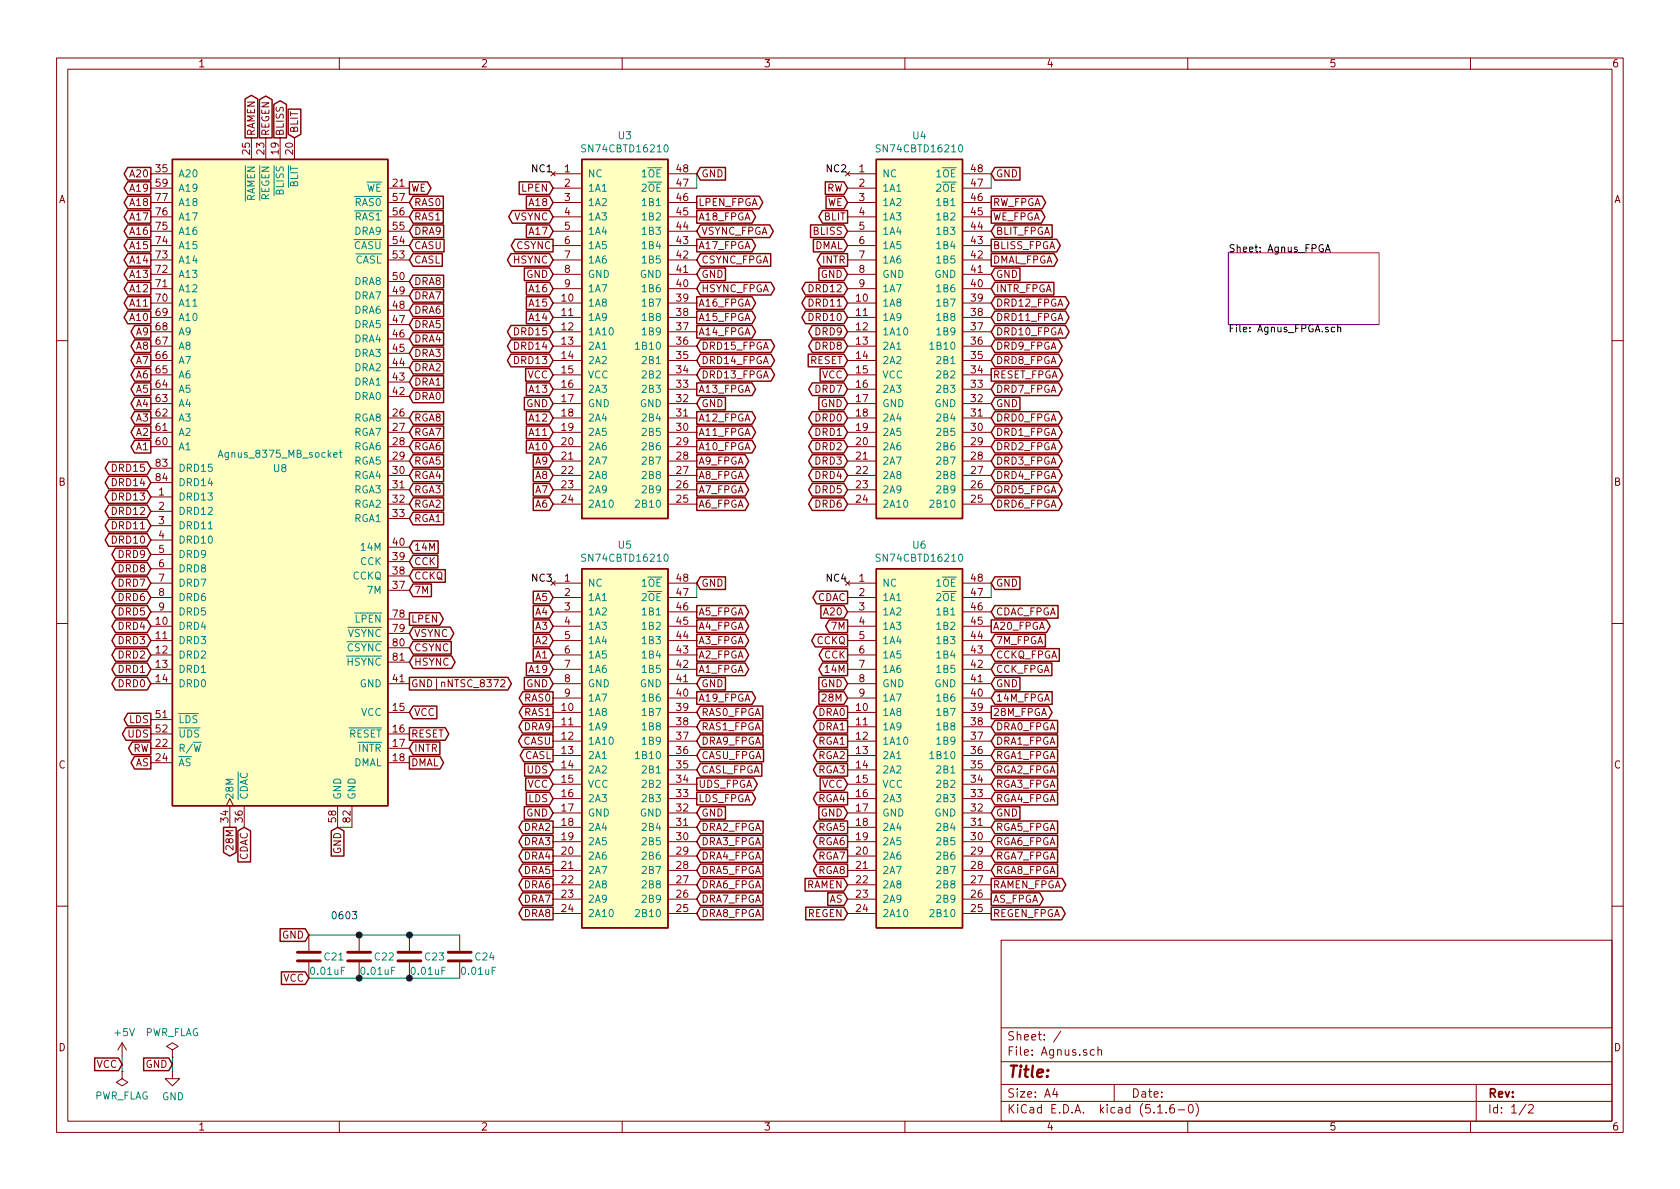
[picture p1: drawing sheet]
EESchema Schematic File Version 4
EELAYER 30 0
EELAYER END
$Descr A4 11693 8268
encoding utf-8
Sheet 1 2
Title ""
Date ""
Rev ""
Comp ""
Comment1 ""
Comment2 ""
Comment3 ""
Comment4 ""
$EndDescr
Text GLabel 850  7400 0    50   Input ~ 0
VCC
$Comp
L power:PWR_FLAG #FLG0101
U 1 1
P 850 7450
F 0 "#FLG0101" H 850 7525 50  0001 C CNN
F 1 "PWR_FLAG" H 850 7623 50  0000 C CNN
F 2 "" H 850 7450 50  0001 C CNN
F 3 "~" H 850 7450 50  0001 C CNN
	1    850  7450
	-1   0    0    1   
$EndComp
$Comp
L power:+5V #PWR0101
U 1 1
P 850 7350
F 0 "#PWR0101" H 850 7200 50  0001 C CNN
F 1 "+5V" H 865 7523 50  0000 C CNN
F 2 "" H 850 7350 50  0001 C CNN
F 3 "" H 850 7350 50  0001 C CNN
	1    850  7350
	1    0    0    -1  
$EndComp
Wire Wire Line
	850  7450 850  7350
$Comp
L power:PWR_FLAG #FLG0102
U 1 1
P 1200 7350
F 0 "#FLG0102" H 1200 7425 50  0001 C CNN
F 1 "PWR_FLAG" H 1200 7523 50  0000 C CNN
F 2 "" H 1200 7350 50  0001 C CNN
F 3 "~" H 1200 7350 50  0001 C CNN
	1    1200 7350
	1    0    0    -1  
$EndComp
$Comp
L power:GND #PWR0102
U 1 1
P 1200 7450
F 0 "#PWR0102" H 1200 7200 50  0001 C CNN
F 1 "GND" H 1205 7277 50  0000 C CNN
F 2 "" H 1200 7450 50  0001 C CNN
F 3 "" H 1200 7450 50  0001 C CNN
	1    1200 7450
	1    0    0    -1  
$EndComp
Wire Wire Line
	1200 7350 1200 7450
Text GLabel 1200 7400 0    50   Input ~ 0
GND
Text GLabel 2150 6500 0    50   Input ~ 0
GND
Text GLabel 4850 2800 2    50   Input ~ 0
GND
Text GLabel 3850 2800 0    50   Input ~ 0
GND
Text GLabel 3850 1900 0    50   Input ~ 0
GND
Text Label 3850 1200 2    50   ~ 0
NC1
Text GLabel 4850 1200 2    50   Input ~ 0
GND
Text GLabel 2350 5750 3    50   Input ~ 0
GND
Text GLabel 2850 4950 2    50   Input ~ 0
VCC
Wire Wire Line
	4850 1200 4850 1300
Text GLabel 1050 3250 0    50   BiDi ~ 0
DRD15
Text GLabel 1050 3350 0    50   BiDi ~ 0
DRD14
Text GLabel 1050 3450 0    50   BiDi ~ 0
DRD13
Text GLabel 1050 3550 0    50   BiDi ~ 0
DRD12
Text GLabel 1050 3650 0    50   BiDi ~ 0
DRD11
Text GLabel 1050 3750 0    50   BiDi ~ 0
DRD10
Text GLabel 1050 3850 0    50   BiDi ~ 0
DRD9
Text GLabel 1050 3950 0    50   BiDi ~ 0
DRD8
Text GLabel 1050 4050 0    50   BiDi ~ 0
DRD7
Text GLabel 1050 4150 0    50   BiDi ~ 0
DRD6
Text GLabel 1050 4250 0    50   BiDi ~ 0
DRD5
Text GLabel 1050 4350 0    50   BiDi ~ 0
DRD4
Text GLabel 1050 4450 0    50   BiDi ~ 0
DRD3
Text GLabel 1050 4550 0    50   BiDi ~ 0
DRD2
Text GLabel 1050 4650 0    50   BiDi ~ 0
DRD1
Text GLabel 1050 4750 0    50   BiDi ~ 0
DRD0
Text GLabel 1050 5000 0    50   Output ~ 0
LDS
Text GLabel 1050 5100 0    50   Output ~ 0
UDS
Text GLabel 1050 5200 0    50   Output ~ 0
RW
Text GLabel 1050 5300 0    50   Output ~ 0
AS
Text GLabel 1600 5750 3    50   Output ~ 0
28M
Text GLabel 2850 1300 2    50   Output ~ 0
WE
Text GLabel 2850 1700 2    50   Input ~ 0
CASU
Text GLabel 2850 1800 2    50   Input ~ 0
CASL
Text GLabel 2850 1400 2    50   Input ~ 0
RAS0
Text GLabel 2850 1500 2    50   Input ~ 0
RAS1
Text GLabel 2850 1950 2    50   Input ~ 0
DRA8
Text GLabel 2850 2050 2    50   Input ~ 0
DRA7
Text GLabel 2850 2150 2    50   Input ~ 0
DRA6
Text GLabel 2850 2250 2    50   Input ~ 0
DRA5
Text GLabel 2850 2350 2    50   Input ~ 0
DRA4
Text GLabel 2850 2450 2    50   Input ~ 0
DRA3
Text GLabel 2850 2550 2    50   Input ~ 0
DRA2
Text GLabel 2850 2650 2    50   Input ~ 0
DRA1
Text GLabel 2850 2750 2    50   Input ~ 0
DRA0
Text GLabel 2850 2900 2    50   Input ~ 0
RGA8
Text GLabel 2850 3000 2    50   Input ~ 0
RGA7
Text GLabel 2850 3100 2    50   Input ~ 0
RGA6
Text GLabel 2850 3200 2    50   Input ~ 0
RGA5
Text GLabel 2850 3300 2    50   Input ~ 0
RGA4
Text GLabel 2850 3400 2    50   Input ~ 0
RGA3
Text GLabel 2850 3500 2    50   Input ~ 0
RGA2
Text GLabel 2850 3600 2    50   Input ~ 0
RGA1
Text GLabel 2850 3900 2    50   Input ~ 0
CCK
Text GLabel 2850 4000 2    50   Input ~ 0
CCKQ
Text GLabel 2850 4100 2    50   Input ~ 0
7M
Text GLabel 1700 5750 3    50   Input ~ 0
CDAC
Text GLabel 2850 4300 2    50   Output ~ 0
LPEN
Text GLabel 2850 4400 2    50   BiDi ~ 0
VSYNC
Text GLabel 2850 4500 2    50   Input ~ 0
CSYNC
Text GLabel 2850 4600 2    50   BiDi ~ 0
HSYNC
Text GLabel 2850 5100 2    50   Output ~ 0
RESET
Text GLabel 2850 5200 2    50   Input ~ 0
INTR
Text GLabel 2850 5300 2    50   Output ~ 0
DMAL
$Comp
L Agnus:SN74CBTD16210 U4
U 1 1
P 6400 2300
F 0 "U4" H 6400 3667 50  0000 C CNN
F 1 "SN74CBTD16210" H 6400 3576 50  0000 C CNN
F 2 "Agnus:TSSOP-48_6.1x12.5mm_P0.5mm_padLength_0.8mm" H 8050 2750 50  0001 C CNN
F 3 "https://www.ti.com/lit/ds/symlink/sn74cbtd16210.pdf" H 8050 2750 50  0001 C CNN
	1    6400 2300
	1    0    0    -1  
$EndComp
$Comp
L Agnus:SN74CBTD16210 U5
U 1 1
P 4350 5150
F 0 "U5" H 4350 6517 50  0000 C CNN
F 1 "SN74CBTD16210" H 4350 6426 50  0000 C CNN
F 2 "Agnus:TSSOP-48_6.1x12.5mm_P0.5mm_padLength_0.8mm" H 6000 5600 50  0001 C CNN
F 3 "https://www.ti.com/lit/ds/symlink/sn74cbtd16210.pdf" H 6000 5600 50  0001 C CNN
	1    4350 5150
	1    0    0    -1  
$EndComp
$Comp
L Agnus:SN74CBTD16210 U6
U 1 1
P 6400 5150
F 0 "U6" H 6400 6517 50  0000 C CNN
F 1 "SN74CBTD16210" H 6400 6426 50  0000 C CNN
F 2 "Agnus:TSSOP-48_6.1x12.5mm_P0.5mm_padLength_0.8mm" H 8050 5600 50  0001 C CNN
F 3 "https://www.ti.com/lit/ds/symlink/sn74cbtd16210.pdf" H 8050 5600 50  0001 C CNN
	1    6400 5150
	1    0    0    -1  
$EndComp
Text Label 5900 1200 2    50   ~ 0
NC2
Text Label 3850 4050 2    50   ~ 0
NC3
Text Label 5900 4050 2    50   ~ 0
NC4
Wire Wire Line
	2150 6500 2500 6500
Connection ~ 2500 6500
Wire Wire Line
	2500 6500 2850 6500
Wire Wire Line
	2150 6800 2500 6800
Connection ~ 2500 6800
Wire Wire Line
	2500 6800 2850 6800
Text GLabel 3850 2600 0    50   Input ~ 0
VCC
Connection ~ 2850 6500
Connection ~ 2850 6800
$Comp
L Agnus:Agnus_8375_socket U8
U 1 1
P 1950 3350
F 0 "U8" H 1950 3450 50  0000 C CNN
F 1 "Agnus_8375_MB_socket" H 1950 3550 50  0000 C CNN
F 2 "Agnus:Agnus_30.1x30.1mm_P1.27mm_for_castellated_holes" H 2350 5650 50  0001 L CIN
F 3 "" H 1950 3350 50  0001 C CNN
	1    1950 3350
	1    0    0    -1  
$EndComp
Text GLabel 1750 950  1    50   Output ~ 0
RAMEN
Text GLabel 1850 950  1    50   Output ~ 0
REGEN
Text GLabel 1950 950  1    50   Output ~ 0
BLISS
Text GLabel 2050 950  1    50   Input ~ 0
BLIT
Text GLabel 1050 1200 0    50   Output ~ 0
A20
Text GLabel 1050 3100 0    50   Output ~ 0
A1
Text GLabel 1050 3000 0    50   Output ~ 0
A2
Text GLabel 1050 2900 0    50   Output ~ 0
A3
Text GLabel 1050 2800 0    50   Output ~ 0
A4
Text GLabel 1050 2700 0    50   Output ~ 0
A5
Text GLabel 1050 2600 0    50   Output ~ 0
A6
Text GLabel 1050 2500 0    50   Output ~ 0
A7
Text GLabel 1050 2400 0    50   Output ~ 0
A8
Text GLabel 1050 2300 0    50   Output ~ 0
A9
Text GLabel 1050 2200 0    50   Output ~ 0
A10
Text GLabel 1050 2100 0    50   Output ~ 0
A11
Text GLabel 1050 2000 0    50   Output ~ 0
A12
Text GLabel 1050 1900 0    50   Output ~ 0
A13
Text GLabel 1050 1800 0    50   Output ~ 0
A14
Text GLabel 1050 1700 0    50   Output ~ 0
A15
Text GLabel 1050 1600 0    50   Output ~ 0
A16
Text GLabel 1050 1500 0    50   Output ~ 0
A17
Text GLabel 1050 1400 0    50   Output ~ 0
A18
Text GLabel 1050 1300 0    50   Output ~ 0
A19
Wire Wire Line
	2350 5750 2450 5750
Text GLabel 2850 4750 2    50   Output ~ 0
GND|nNTSC_8372
Text GLabel 2850 3800 2    50   Input ~ 0
14M
Text GLabel 2850 1600 2    50   Input ~ 0
DRA9
Wire Wire Line
	6900 1300 6900 1200
Wire Wire Line
	6900 4150 6900 4050
Wire Wire Line
	4850 4150 4850 4050
$Comp
L Agnus:SN74CBTD16210 U3
U 1 1
P 4350 2300
F 0 "U3" H 4350 3667 50  0000 C CNN
F 1 "SN74CBTD16210" H 4350 3576 50  0000 C CNN
F 2 "Agnus:TSSOP-48_6.1x12.5mm_P0.5mm_padLength_0.8mm" H 6000 2750 50  0001 C CNN
F 3 "https://www.ti.com/lit/ds/symlink/sn74cbtd16210.pdf" H 6000 2750 50  0001 C CNN
	1    4350 2300
	1    0    0    -1  
$EndComp
Text GLabel 4850 1900 2    50   Input ~ 0
GND
Text GLabel 6900 2800 2    50   Input ~ 0
GND
Text GLabel 6900 1200 2    50   Input ~ 0
GND
Text GLabel 6900 1900 2    50   Input ~ 0
GND
Text GLabel 6900 5650 2    50   Input ~ 0
GND
Text GLabel 6900 4050 2    50   Input ~ 0
GND
Text GLabel 6900 4750 2    50   Input ~ 0
GND
Text GLabel 4850 5650 2    50   Input ~ 0
GND
Text GLabel 4850 4050 2    50   Input ~ 0
GND
Text GLabel 4850 4750 2    50   Input ~ 0
GND
Text GLabel 5900 2600 0    50   Input ~ 0
VCC
Text GLabel 5900 1900 0    50   Input ~ 0
GND
Text GLabel 5900 2800 0    50   Input ~ 0
GND
Text GLabel 5900 5450 0    50   Input ~ 0
VCC
Text GLabel 5900 4750 0    50   Input ~ 0
GND
Text GLabel 5900 5650 0    50   Input ~ 0
GND
Text GLabel 3850 5650 0    50   Input ~ 0
GND
Text GLabel 3850 4750 0    50   Input ~ 0
GND
Text GLabel 3850 5450 0    50   Input ~ 0
VCC
Text GLabel 3850 3100 0    50   Input ~ 0
A10
Text GLabel 3850 3000 0    50   Input ~ 0
A11
Text GLabel 3850 2900 0    50   Input ~ 0
A12
Text GLabel 3850 2700 0    50   Input ~ 0
A13
Text GLabel 3850 2200 0    50   Input ~ 0
A14
Text GLabel 3850 2100 0    50   Input ~ 0
A15
Text GLabel 3850 2000 0    50   Input ~ 0
A16
Text GLabel 3850 1600 0    50   Input ~ 0
A17
Text GLabel 3850 1400 0    50   Input ~ 0
A18
Text GLabel 3850 1300 0    50   Input ~ 0
LPEN
Text GLabel 3850 1500 0    50   BiDi ~ 0
VSYNC
Text GLabel 3850 1700 0    50   Output ~ 0
CSYNC
Text GLabel 3850 1800 0    50   BiDi ~ 0
HSYNC
Text GLabel 3850 2300 0    50   BiDi ~ 0
DRD15
Text GLabel 3850 2400 0    50   BiDi ~ 0
DRD14
Text GLabel 3850 2500 0    50   BiDi ~ 0
DRD13
Text GLabel 3850 3500 0    50   Input ~ 0
A6
Text GLabel 3850 3400 0    50   Input ~ 0
A7
Text GLabel 3850 3300 0    50   Input ~ 0
A8
Text GLabel 3850 3200 0    50   Input ~ 0
A9
Text GLabel 3850 4550 0    50   Input ~ 0
A1
Text GLabel 3850 4350 0    50   Input ~ 0
A3
Text GLabel 3850 4250 0    50   Input ~ 0
A4
Text GLabel 3850 4150 0    50   Input ~ 0
A5
Text GLabel 3850 4650 0    50   Input ~ 0
A19
Text GLabel 3850 4850 0    50   Output ~ 0
RAS0
Text GLabel 3850 5150 0    50   Output ~ 0
CASU
Text GLabel 3850 5050 0    50   Output ~ 0
DRA9
Text GLabel 3850 5250 0    50   Output ~ 0
CASL
Text GLabel 3850 5350 0    50   Input ~ 0
UDS
Text GLabel 3850 5550 0    50   Input ~ 0
LDS
Text GLabel 3850 6350 0    50   Output ~ 0
DRA8
Text GLabel 3850 6250 0    50   Output ~ 0
DRA7
Text GLabel 3850 6150 0    50   Output ~ 0
DRA6
Text GLabel 3850 6050 0    50   Output ~ 0
DRA5
Text GLabel 3850 5950 0    50   Output ~ 0
DRA4
Text GLabel 3850 5850 0    50   Output ~ 0
DRA3
Text GLabel 3850 5750 0    50   Output ~ 0
DRA2
Text GLabel 5900 3400 0    50   BiDi ~ 0
DRD5
Text GLabel 5900 3300 0    50   BiDi ~ 0
DRD4
Text GLabel 5900 3200 0    50   BiDi ~ 0
DRD3
Text GLabel 5900 3100 0    50   BiDi ~ 0
DRD2
Text GLabel 5900 3000 0    50   BiDi ~ 0
DRD1
Text GLabel 5900 2900 0    50   BiDi ~ 0
DRD0
Text GLabel 5900 3500 0    50   BiDi ~ 0
DRD6
Text GLabel 5900 2000 0    50   BiDi ~ 0
DRD12
Text GLabel 5900 2100 0    50   BiDi ~ 0
DRD11
Text GLabel 5900 2200 0    50   BiDi ~ 0
DRD10
Text GLabel 5900 2300 0    50   BiDi ~ 0
DRD9
Text GLabel 5900 2400 0    50   BiDi ~ 0
DRD8
Text GLabel 5900 2700 0    50   BiDi ~ 0
DRD7
Text GLabel 5900 2500 0    50   Input ~ 0
RESET
Text GLabel 5900 1800 0    50   Output ~ 0
INTR
Text GLabel 5900 1700 0    50   Input ~ 0
DMAL
Text GLabel 5900 1600 0    50   Input ~ 0
BLISS
Text GLabel 5900 1500 0    50   Output ~ 0
BLIT
Text GLabel 5900 1400 0    50   Input ~ 0
WE
Text GLabel 5900 1300 0    50   Input ~ 0
RW
Text GLabel 5900 6150 0    50   Input ~ 0
RAMEN
Text GLabel 5900 6350 0    50   Input ~ 0
REGEN
Text GLabel 5900 6250 0    50   Input ~ 0
AS
Text GLabel 5900 6050 0    50   Output ~ 0
RGA8
Text GLabel 5900 5950 0    50   Output ~ 0
RGA7
Text GLabel 5900 5750 0    50   Output ~ 0
RGA5
Text GLabel 5900 5550 0    50   Output ~ 0
RGA4
Text GLabel 5900 5350 0    50   Output ~ 0
RGA3
Text GLabel 5900 5250 0    50   Output ~ 0
RGA2
Text GLabel 5900 5150 0    50   Output ~ 0
RGA1
Text GLabel 5900 4850 0    50   Input ~ 0
28M
Text GLabel 5900 4250 0    50   Input ~ 0
A20
Text GLabel 5900 4150 0    50   Output ~ 0
CDAC
Text GLabel 5900 4550 0    50   Output ~ 0
CCK
Text GLabel 5900 4450 0    50   Output ~ 0
CCKQ
Text GLabel 5900 4350 0    50   Output ~ 0
7M
Text GLabel 5900 4650 0    50   Output ~ 0
14M
Text GLabel 5900 5050 0    50   Output ~ 0
DRA1
Text GLabel 5900 4950 0    50   Output ~ 0
DRA0
$Sheet
S 8550 1750 1050 500 
U 608A10F5
F0 "Agnus_FPGA" 50
F1 "Agnus_FPGA.sch" 50
$EndSheet
Text GLabel 4850 1500 2    50   Output ~ 0
A18_FPGA
Text GLabel 5900 5850 0    50   Output ~ 0
RGA6
Text GLabel 6900 3500 2    50   BiDi ~ 0
DRD6_FPGA
Text GLabel 4850 1400 2    50   Output ~ 0
LPEN_FPGA
Text GLabel 4850 1700 2    50   Output ~ 0
A17_FPGA
Text GLabel 4850 1600 2    50   BiDi ~ 0
VSYNC_FPGA
Text GLabel 4850 1800 2    50   Input ~ 0
CSYNC_FPGA
Text GLabel 4850 2000 2    50   BiDi ~ 0
HSYNC_FPGA
Text GLabel 4850 2100 2    50   Output ~ 0
A16_FPGA
Text GLabel 4850 2200 2    50   Output ~ 0
A15_FPGA
Text GLabel 4850 2300 2    50   Output ~ 0
A14_FPGA
Text GLabel 4850 2400 2    50   BiDi ~ 0
DRD15_FPGA
Text GLabel 4850 2500 2    50   BiDi ~ 0
DRD14_FPGA
Text GLabel 4850 2600 2    50   BiDi ~ 0
DRD13_FPGA
Text GLabel 4850 2700 2    50   Output ~ 0
A13_FPGA
Text GLabel 4850 2900 2    50   Output ~ 0
A12_FPGA
Text GLabel 4850 3000 2    50   Output ~ 0
A11_FPGA
Text GLabel 4850 3100 2    50   Output ~ 0
A10_FPGA
Text GLabel 4850 3200 2    50   Output ~ 0
A9_FPGA
Text GLabel 4850 3300 2    50   Output ~ 0
A8_FPGA
Text GLabel 4850 3400 2    50   Output ~ 0
A7_FPGA
Text GLabel 4850 3500 2    50   Output ~ 0
A6_FPGA
Text GLabel 6900 1400 2    50   Output ~ 0
RW_FPGA
Text GLabel 6900 1500 2    50   Output ~ 0
WE_FPGA
Text GLabel 6900 1600 2    50   Input ~ 0
BLIT_FPGA
Text GLabel 6900 1700 2    50   Output ~ 0
BLISS_FPGA
Text GLabel 6900 1800 2    50   Output ~ 0
DMAL_FPGA
Text GLabel 6900 2000 2    50   Input ~ 0
INTR_FPGA
Text GLabel 6900 2100 2    50   BiDi ~ 0
DRD12_FPGA
Text GLabel 6900 2200 2    50   BiDi ~ 0
DRD11_FPGA
Text GLabel 6900 2300 2    50   BiDi ~ 0
DRD10_FPGA
Text GLabel 6900 2400 2    50   BiDi ~ 0
DRD9_FPGA
Text GLabel 6900 2500 2    50   BiDi ~ 0
DRD8_FPGA
Text GLabel 6900 2600 2    50   Output ~ 0
RESET_FPGA
Text GLabel 6900 2700 2    50   BiDi ~ 0
DRD7_FPGA
Text GLabel 6900 2900 2    50   BiDi ~ 0
DRD0_FPGA
Text GLabel 6900 3000 2    50   BiDi ~ 0
DRD1_FPGA
Text GLabel 6900 3100 2    50   BiDi ~ 0
DRD2_FPGA
Text GLabel 6900 3200 2    50   BiDi ~ 0
DRD3_FPGA
Text GLabel 6900 3300 2    50   BiDi ~ 0
DRD4_FPGA
Text GLabel 6900 3400 2    50   BiDi ~ 0
DRD5_FPGA
Text GLabel 4850 4250 2    50   Output ~ 0
A5_FPGA
Text GLabel 4850 4350 2    50   Output ~ 0
A4_FPGA
Text GLabel 4850 4450 2    50   Output ~ 0
A3_FPGA
Text GLabel 3850 4450 0    50   Input ~ 0
A2
Text GLabel 4850 4550 2    50   Output ~ 0
A2_FPGA
Text GLabel 4850 4650 2    50   Output ~ 0
A1_FPGA
Text GLabel 4850 4850 2    50   Output ~ 0
A19_FPGA
Text GLabel 4850 4950 2    50   Input ~ 0
RAS0_FPGA
Text GLabel 3850 4950 0    50   Output ~ 0
RAS1
Text GLabel 4850 5050 2    50   Input ~ 0
RAS1_FPGA
Text GLabel 4850 5150 2    50   Input ~ 0
DRA9_FPGA
Text GLabel 4850 5250 2    50   Input ~ 0
CASU_FPGA
Text GLabel 4850 5350 2    50   Input ~ 0
CASL_FPGA
Text GLabel 4850 5450 2    50   Output ~ 0
UDS_FPGA
Text GLabel 4850 5550 2    50   Output ~ 0
LDS_FPGA
Text GLabel 4850 5750 2    50   Input ~ 0
DRA2_FPGA
Text GLabel 4850 5850 2    50   Input ~ 0
DRA3_FPGA
Text GLabel 4850 5950 2    50   Input ~ 0
DRA4_FPGA
Text GLabel 4850 6050 2    50   Input ~ 0
DRA5_FPGA
Text GLabel 4850 6150 2    50   Input ~ 0
DRA6_FPGA
Text GLabel 4850 6250 2    50   Input ~ 0
DRA7_FPGA
Text GLabel 4850 6350 2    50   Input ~ 0
DRA8_FPGA
Text GLabel 6900 4250 2    50   Input ~ 0
CDAC_FPGA
Text GLabel 6900 4350 2    50   Output ~ 0
A20_FPGA
Text GLabel 6900 4550 2    50   Input ~ 0
CCKQ_FPGA
Text GLabel 6900 4650 2    50   Input ~ 0
CCK_FPGA
Text GLabel 6900 4850 2    50   Input ~ 0
14M_FPGA
Text GLabel 6900 4950 2    50   Output ~ 0
28M_FPGA
Text GLabel 6900 5050 2    50   Input ~ 0
DRA0_FPGA
Text GLabel 6900 5150 2    50   Input ~ 0
DRA1_FPGA
Text GLabel 6900 5250 2    50   Input ~ 0
RGA1_FPGA
Text GLabel 6900 5350 2    50   Input ~ 0
RGA2_FPGA
Text GLabel 6900 5450 2    50   Input ~ 0
RGA3_FPGA
Text GLabel 6900 5550 2    50   Input ~ 0
RGA4_FPGA
Text GLabel 6900 4450 2    50   Input ~ 0
7M_FPGA
Text GLabel 6900 5750 2    50   Input ~ 0
RGA5_FPGA
Text GLabel 6900 5850 2    50   Input ~ 0
RGA6_FPGA
Text GLabel 6900 5950 2    50   Input ~ 0
RGA7_FPGA
Text GLabel 6900 6050 2    50   Input ~ 0
RGA8_FPGA
Text GLabel 6900 6150 2    50   Output ~ 0
RAMEN_FPGA
Text GLabel 6900 6250 2    50   Output ~ 0
AS_FPGA
Text GLabel 6900 6350 2    50   Output ~ 0
REGEN_FPGA
Wire Wire Line
	2850 6500 3200 6500
Wire Wire Line
	2850 6800 3200 6800
Text GLabel 2150 6800 0    50   Input ~ 0
VCC
Text Notes 2300 6400 0    50   ~ 0
0603
$Comp
L Device:C C24
U 1 1
P 3200 6650
F 0 "C24" H 3300 6650 50  0000 L CNN
F 1 "0.01uF" H 3200 6550 50  0000 L CNN
F 2 "Capacitor_SMD:C_0603_1608Metric_Pad1.05x0.95mm_HandSolder" H 3238 6500 50  0001 C CNN
F 3 "~" H 3200 6650 50  0001 C CNN
	1    3200 6650
	1    0    0    -1  
$EndComp
$Comp
L Device:C C23
U 1 1
P 2850 6650
F 0 "C23" H 2950 6650 50  0000 L CNN
F 1 "0.01uF" H 2850 6550 50  0000 L CNN
F 2 "Capacitor_SMD:C_0603_1608Metric_Pad1.05x0.95mm_HandSolder" H 2888 6500 50  0001 C CNN
F 3 "~" H 2850 6650 50  0001 C CNN
	1    2850 6650
	1    0    0    -1  
$EndComp
$Comp
L Device:C C22
U 1 1
P 2500 6650
F 0 "C22" H 2600 6650 50  0000 L CNN
F 1 "0.01uF" H 2500 6550 50  0000 L CNN
F 2 "Capacitor_SMD:C_0603_1608Metric_Pad1.05x0.95mm_HandSolder" H 2538 6500 50  0001 C CNN
F 3 "~" H 2500 6650 50  0001 C CNN
	1    2500 6650
	1    0    0    -1  
$EndComp
$Comp
L Device:C C21
U 1 1
P 2150 6650
F 0 "C21" H 2250 6650 50  0000 L CNN
F 1 "0.01uF" H 2150 6550 50  0000 L CNN
F 2 "Capacitor_SMD:C_0603_1608Metric_Pad1.05x0.95mm_HandSolder" H 2188 6500 50  0001 C CNN
F 3 "~" H 2150 6650 50  0001 C CNN
	1    2150 6650
	1    0    0    -1  
$EndComp
$EndSCHEMATC
